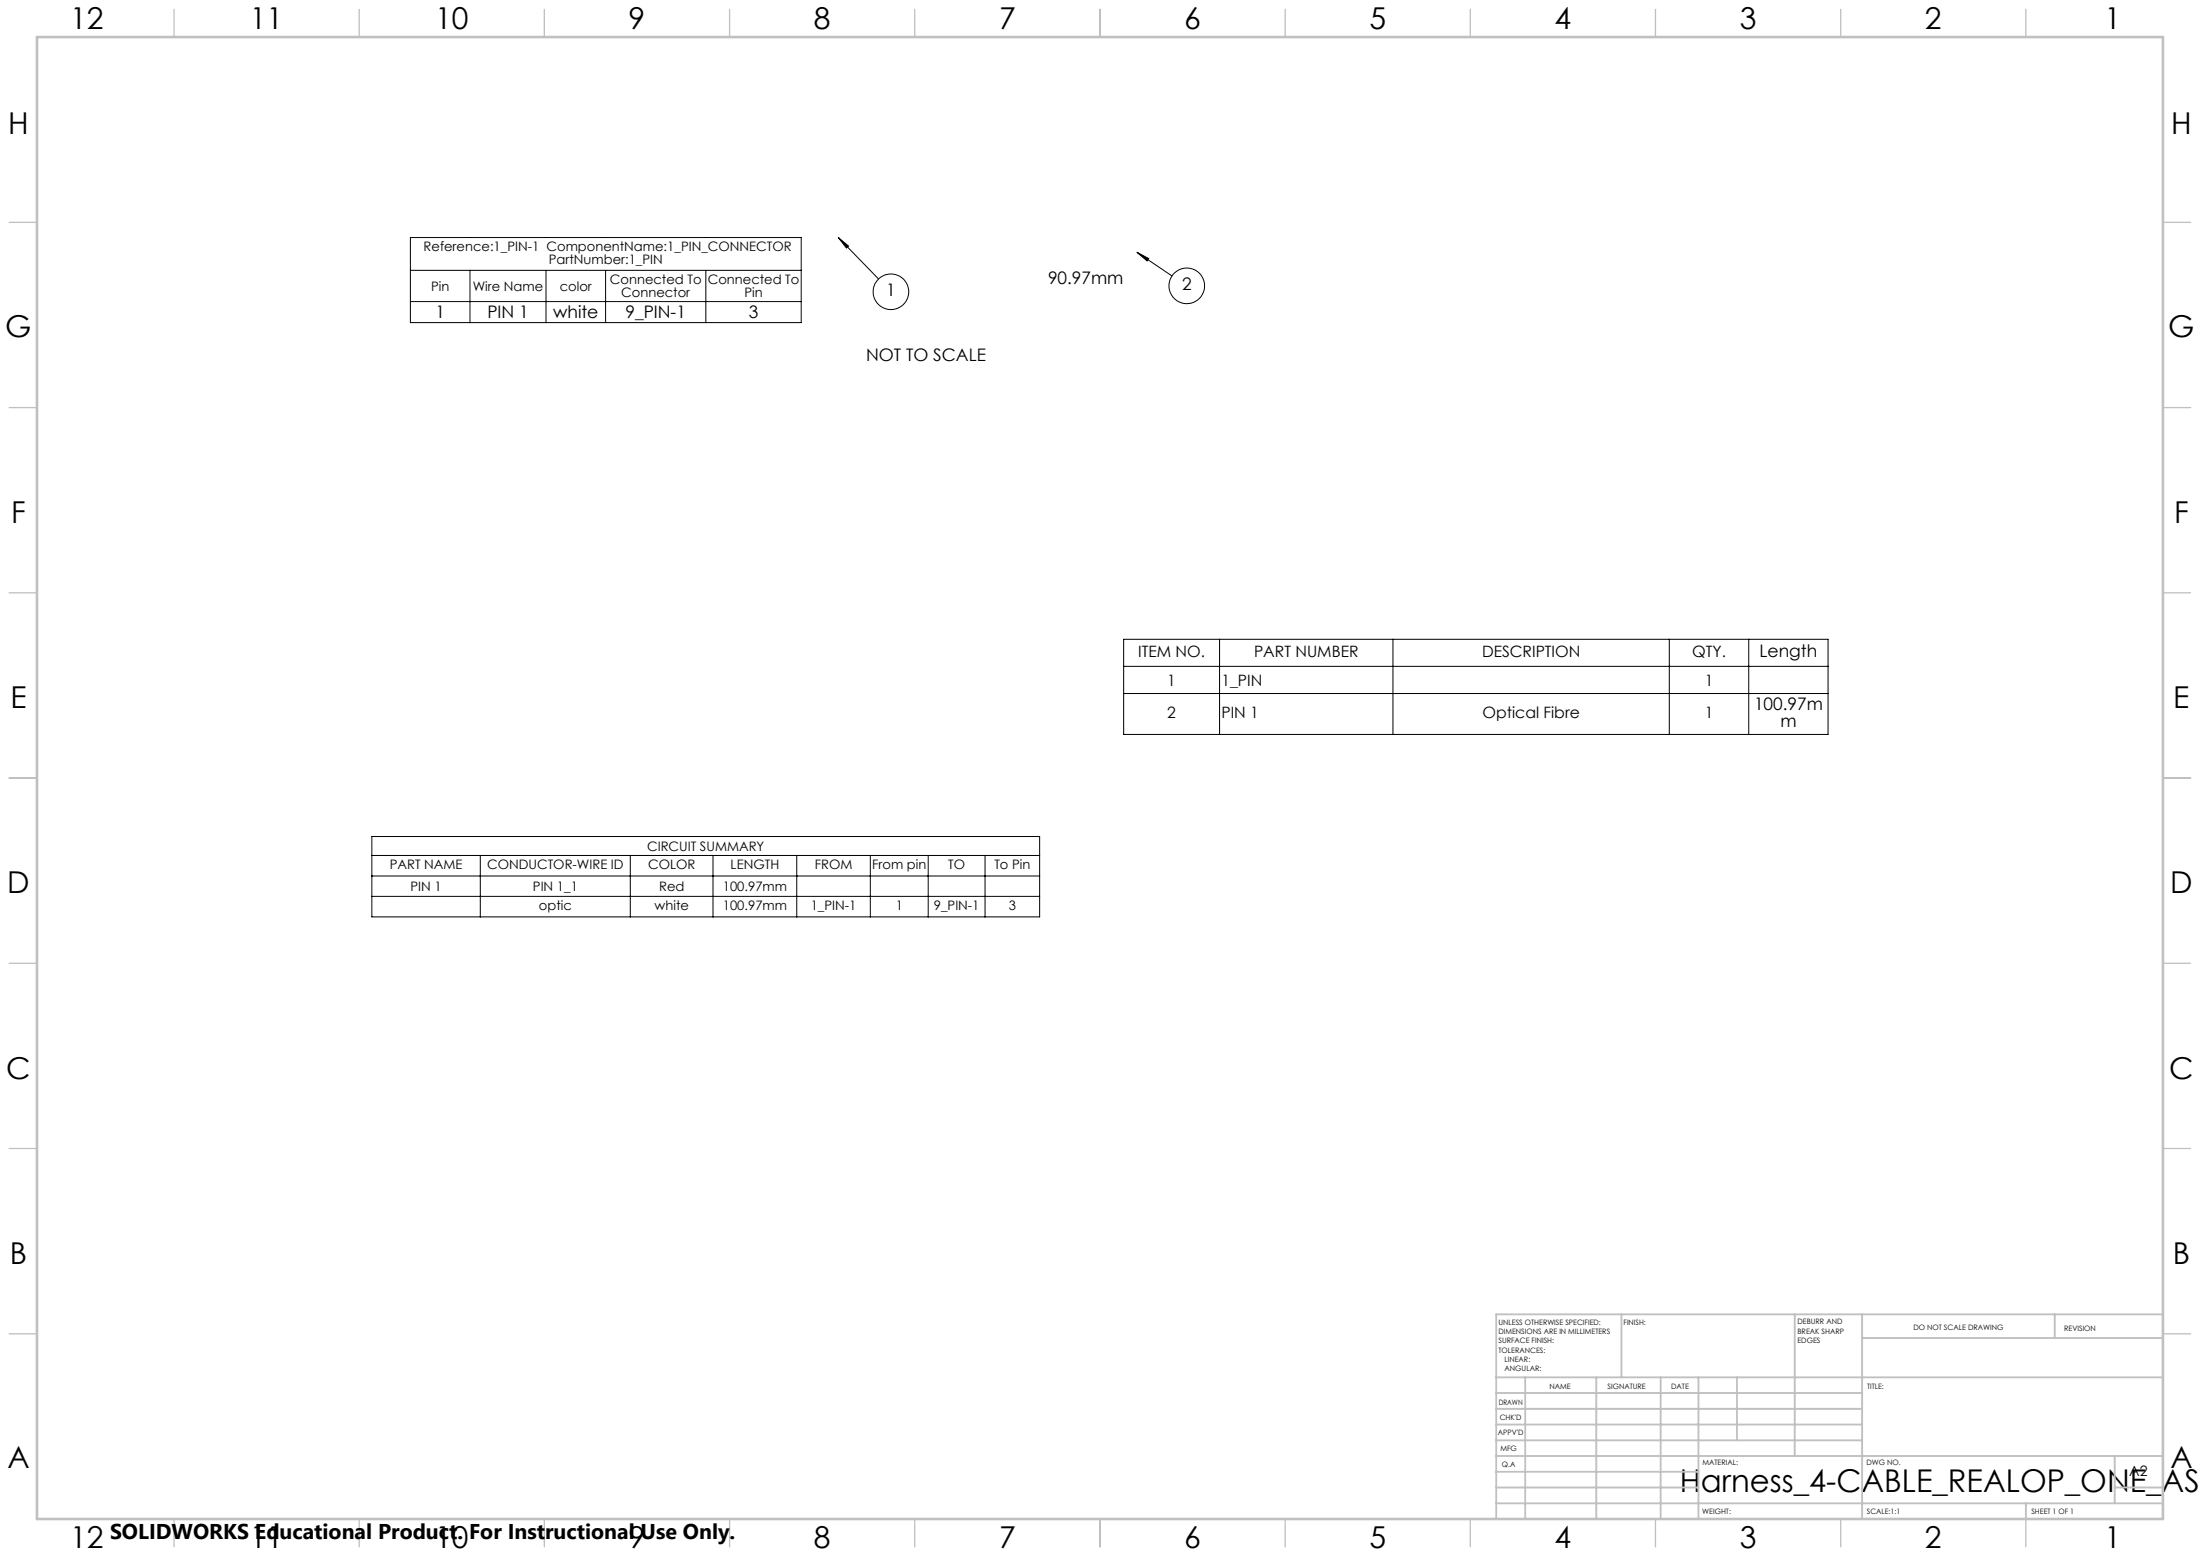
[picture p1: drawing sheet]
<svg xmlns="http://www.w3.org/2000/svg" width="594mm" height="420mm" viewBox="0 0 594 420" stroke-linecap="round" stroke-linejoin="round" font-family="sans-serif">
<g fill="none" stroke="#000" stroke-width=".27">
<path d="M110.8 64.1h105.5v23h-105.5zM110.8 73h105.5M126.9 73v14.1M147.4 73v14.1M163.5 73v14.1M190.6 73v14.1M226.3 64.1l2.8 2.3-.6 .5zM226.3 64.1l10.9 11.2M307 68.1l3.2 1.7-.5 .6zM307 68.1l9.4 6.4M110.8 81.4h105.5M303.4 172.6h190.2v25.6h-190.2z"/>
<path d="M303.4 179.9h190.2M329.3 172.6v25.6M376.1 172.6v25.6M450.7 172.6v25.6M472.2 172.6v25.6M303.4 187.2h190.2M100.4 225.8h180.3v21.7h-180.3zM100.4 230.9h180.3M100.4 236.4h180.3M129.7 230.9v16.6M170.2 230.9v16.6M192.5 230.9v16.6"/>
<path d="M215.1 230.9v16.6M235 230.9v16.6M250.6 230.9v16.6M266 230.9v16.6M100.4 242h180.3"/>
<circle cx="240.6" cy="78.8" r="4.8"/>
<circle cx="320.4" cy="77.2" r="4.8"/>
</g>
<g fill="none" stroke="#c0c0c0" stroke-width=".35">
<path d="M47 2.5v7.5M97 2.5v7.5M147 2.5v7.5M197 2.5v7.5M247 2.5v7.5M297 2.5v7.5M347 2.5v7.5M397 2.5v7.5M447 2.5v7.5M497 2.5v7.5M547 2.5v7.5M2.5 60h7.5"/>
<path d="M584 60h7.5M2.5 110h7.5M584 110h7.5M2.5 160h7.5M584 160h7.5M2.5 210h7.5M584 210h7.5M2.5 260h7.5M584 260h7.5M2.5 310h7.5M584 310h7.5M2.5 360h7.5"/>
<path d="M584 360h7.5M47 410v7.5M97 410v7.5M147 410v7.5M197 410v7.5M247 410v7.5M297 410v7.5M347 410v7.5M397 410v7.5M447 410v7.5M497 410v7.5M547 410v7.5"/>
</g>
<g fill="none" stroke="#c0c0c0" stroke-width=".5">
<path d="M437.8 354.8v17M484.6 354.8v38.2M502.8 354.8v55.2M554.8 354.8v6.4M584 354.8h-180v55.2M404 371.8h180M404 376h98.8M411.8 371.8v38.2M431 371.8v38.2M448.4 371.8v38.2M458.6 371.8v38.2M469 371.8v17"/>
<path d="M502.8 361.2h81.2M404 388.8h98.8M404 384.5h98.8M404 380.3h98.8M404 397.3h54.6M404 393h180M571 393v12.8M404 405.8h180M404 401.5h54.6M547 405.8v4.2M571 401.5h13"/>
</g>
<path d="M10 10h574v400h-574z" fill="none" stroke="#c0c0c0" stroke-width=".7"/>
<path d="M226.3 64.1l2.8 2.3-.6 .5zM307 68.1l3.2 1.7-.5 .6z" fill="#000"/>
<text font-size="8.5" x="453.6" y="402.7">Harness_4-CABLE_REALOP_ONE_ASS</text>
<g font-size="8.1">
<text x="19" y="8">12</text>
<text x="67.5" y="8">11</text>
<text x="117.5" y="8">10</text>
<text x="169.7" y="8">9</text>
<text x="219.7" y="8">8</text>
<text x="269.7" y="8">7</text>
<text x="319.7" y="8">6</text>
<text x="369.7" y="8">5</text>
<text x="419.7" y="8">4</text>
<text x="469.7" y="8">3</text>
<text x="519.7" y="8">2</text>
<text x="568.2" y="8">1</text>
<text x="2.2" y="36.1">H</text>
<text x="586.2" y="36.1">H</text>
<text x="1.4" y="91.1">G</text>
<text x="585.4" y="91.1">G</text>
<text x="3" y="141.1">F</text>
<text x="587" y="141.1">F</text>
<text x="2.8" y="191.1">E</text>
<text x="586.8" y="191.1">E</text>
<text x="2" y="241.1">D</text>
<text x="586" y="241.1">D</text>
<text x="1.7" y="291.1">C</text>
<text x="585.7" y="291.1">C</text>
<text x="2.7" y="341.1">B</text>
<text x="586.7" y="341.1">B</text>
<text x="2" y="396.1">A</text>
<text x="586" y="396.1">A</text>
<text x="19" y="418">12</text>
<text x="67.5" y="418">11</text>
<text x="117.5" y="418">10</text>
<text x="169.7" y="418">9</text>
<text x="219.7" y="418">8</text>
<text x="269.7" y="418">7</text>
<text x="319.7" y="418">6</text>
<text x="369.7" y="418">5</text>
<text x="419.7" y="418">4</text>
<text x="469.7" y="418">3</text>
<text x="519.7" y="418">2</text>
<text x="568.2" y="418">1</text>
</g>
<text font-size="5.8" x="29.7" y="415.3">SOLIDWORKS Educational Product. For Instructional Use Only.</text>
<g font-size="4.7">
<text x="283" y="76.7">90.97mm</text>
<text x="239.3" y="80">1</text>
<text x="319.2" y="78.4">2</text>
<text x="117.6" y="85.9">1</text>
<text x="131.6" y="85.9">PIN 1</text>
<text x="149.3" y="85.9">white</text>
<text x="168.9" y="85.9">9_PIN-1</text>
<text x="202.2" y="85.9">3</text>
<text x="233.9" y="97.6">NOT TO SCALE</text>
<text x="475.1" y="177.4">Length</text>
<text x="473.6" y="191.7">100.97m</text>
<text x="480.7" y="196.2">m</text>
</g>
<g font-size="4.2">
<text x="307.3" y="177.3">ITEM NO.</text>
<text x="338.6" y="177.3">PART NUMBER</text>
<text x="400.1" y="177.3">DESCRIPTION</text>
<text x="456.9" y="177.3">QTY.</text>
<text x="315.2" y="185">1</text>
<text x="329.8" y="185">1_PIN</text>
<text x="460.3" y="185">1</text>
<text x="315.2" y="193.8">2</text>
<text x="329.8" y="193.8">PIN 1</text>
<text x="400.3" y="193.8">Optical Fibre</text>
<text x="460.3" y="193.8">1</text>
</g>
<text font-size="3.9" x="574.9" y="398.5">A2</text>
<g font-size="3.5">
<text x="114.4" y="67.8">Reference:1_PIN-1 ComponentName:1_PIN_CONNECTOR</text>
<text x="148.2" y="71.3">PartNumber:1_PIN</text>
<text x="164.7" y="76.7">Connected To</text>
<text x="191.1" y="76.7">Connected To</text>
<text x="116.4" y="78.5">Pin</text>
<text x="127.6" y="78.5">Wire Name</text>
<text x="151.1" y="78.5">color</text>
<text x="167.7" y="80.3">Connector</text>
<text x="201" y="80.3">Pin</text>
<text x="174.7" y="229.7">CIRCUIT SUMMARY</text>
<text x="105.2" y="234.6">PART NAME</text>
<text x="131.5" y="234.6">CONDUCTOR-WIRE ID</text>
<text x="175" y="234.6">COLOR</text>
<text x="197.3" y="234.6">LENGTH</text>
<text x="220" y="234.6">FROM</text>
<text x="235.5" y="234.6">From pin</text>
<text x="256" y="234.6">TO</text>
<text x="268.5" y="234.6">To Pin</text>
<text x="110.8" y="240.5">PIN 1</text>
<text x="143.9" y="240.5">PIN 1_1</text>
<text x="145.5" y="245.7">optic</text>
<text x="176.7" y="245.7">white</text>
<text x="178" y="240.5">Red</text>
<text x="195.2" y="240.5">100.97mm</text>
<text x="195.2" y="245.7">100.97mm</text>
<text x="218.9" y="245.7">1_PIN-1</text>
<text x="241.8" y="245.7">1</text>
<text x="252.1" y="245.7">9_PIN-1</text>
<text x="272.4" y="245.7">3</text>
</g>
<g font-size="2">
<text x="404.6" y="357.6">UNLESS OTHERWISE SPECIFIED:</text>
<text x="438.4" y="357.6">FINISH:</text>
<text x="485.3" y="357.5">DEBURR AND</text>
<text x="485.3" y="360">BREAK SHARP</text>
<text x="516.6" y="359">DO NOT SCALE DRAWING</text>
<text x="557.3" y="359.2">REVISION</text>
<text x="404.6" y="360.1">DIMENSIONS ARE IN MILLIMETERS</text>
<text x="404.6" y="362.6">SURFACE FINISH:</text>
<text x="404.6" y="365.1">TOLERANCES:</text>
<text x="485.3" y="362.5">EDGES</text>
<text x="406.2" y="367.6">LINEAR:</text>
<text x="406.2" y="370.1">ANGULAR:</text>
<text x="418.3" y="375">NAME</text>
<text x="434" y="374.9">SIGNATURE</text>
<text x="451.2" y="374.9">DATE</text>
<text x="504.1" y="374.9">TITLE:</text>
<text x="404.6" y="379.1">DRAWN</text>
<text x="404.9" y="383.3">CHK'D</text>
<text x="404.4" y="387.4">APPV'D</text>
<text x="405.1" y="391.8">MFG</text>
<text x="405.5" y="396">Q.A</text>
<text x="459.6" y="395.5">MATERIAL:</text>
<text x="504" y="395.5">DWG NO.</text>
<text x="459.6" y="408.5">WEIGHT:</text>
<text x="504.1" y="408.6">SCALE:1:1</text>
<text x="548.5" y="408.6">SHEET 1 OF 1</text>
</g>
</svg>
